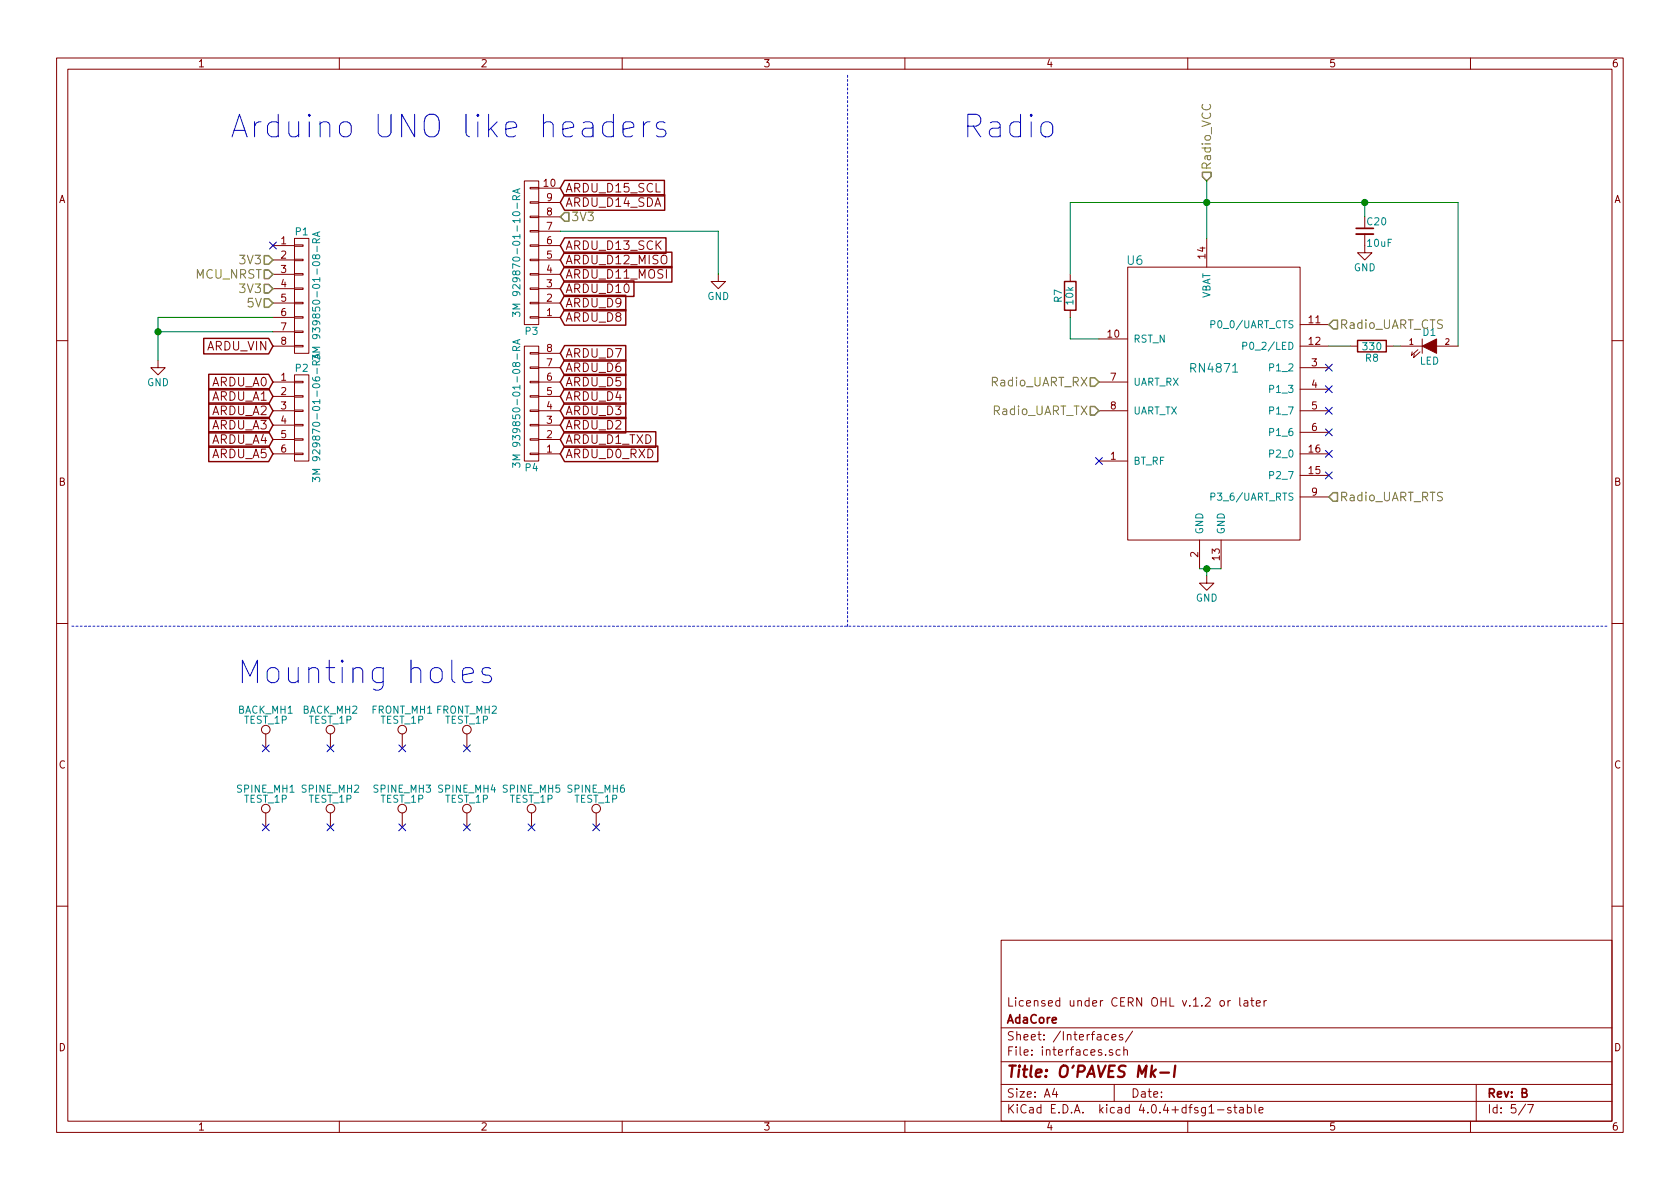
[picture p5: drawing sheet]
EESchema Schematic File Version 2
LIBS:power
LIBS:device
LIBS:transistors
LIBS:conn
LIBS:linear
LIBS:regul
LIBS:74xx
LIBS:cmos4000
LIBS:adc-dac
LIBS:memory
LIBS:xilinx
LIBS:microcontrollers
LIBS:dsp
LIBS:microchip
LIBS:analog_switches
LIBS:motorola
LIBS:texas
LIBS:intel
LIBS:audio
LIBS:interface
LIBS:digital-audio
LIBS:philips
LIBS:display
LIBS:cypress
LIBS:siliconi
LIBS:opto
LIBS:atmel
LIBS:contrib
LIBS:valves
LIBS:OPAVES_components
LIBS:stm32
LIBS:battery_management
LIBS:logo
LIBS:motor_drivers
LIBS:nordicsemi
LIBS:nxp_armmcu
LIBS:powerint
LIBS:Power_Management
LIBS:references
LIBS:silabs
LIBS:stm8
LIBS:switches
LIBS:transf
LIBS:video
LIBS:Worldsemi
LIBS:Xicor
LIBS:Zilog
LIBS:MK1-cache
EELAYER 25 0
EELAYER END
$Descr A4 11693 8268
encoding utf-8
Sheet 5 7
Title "O'PAVES Mk-I"
Date ""
Rev "B"
Comp "AdaCore"
Comment1 "Licensed under CERN OHL v.1.2 or later"
Comment2 ""
Comment3 ""
Comment4 ""
$EndDescr
Text Notes 1600 950  0    157  ~ 0
Arduino UNO like headers
$Comp
L CONN_01X10 P3
U 1 1
P 3700 1750
F 0 "P3" H 3700 2300 50  0000 C CNN
F 1 "3M 929870-01-10-RA" V 3800 1750 50  0000 C CNN
F 2 "Socket_Strips:Socket_Strip_Straight_1x10" H 3700 1750 50  0001 C CNN
F 3 "" H 3700 1750 50  0000 C CNN
	1    3700 1750
	-1   0    0    1   
$EndComp
$Comp
L CONN_01X08 P4
U 1 1
P 3700 2800
F 0 "P4" H 3700 3250 50  0000 C CNN
F 1 "3M 939850-01-08-RA" V 3800 2800 50  0000 C CNN
F 2 "Socket_Strips:Socket_Strip_Straight_1x08" H 3700 2800 50  0001 C CNN
F 3 "" H 3700 2800 50  0000 C CNN
	1    3700 2800
	-1   0    0    1   
$EndComp
$Comp
L CONN_01X08 P1
U 1 1
P 2100 2050
F 0 "P1" H 2100 2500 50  0000 C CNN
F 1 "3M 939850-01-08-RA" V 2200 2050 50  0000 C CNN
F 2 "Socket_Strips:Socket_Strip_Straight_1x08" H 2100 2050 50  0001 C CNN
F 3 "" H 2100 2050 50  0000 C CNN
	1    2100 2050
	1    0    0    -1  
$EndComp
$Comp
L CONN_01X06 P2
U 1 1
P 2100 2900
F 0 "P2" H 2100 3250 50  0000 C CNN
F 1 "3M 929870-01-06-RA" V 2200 2900 50  0000 C CNN
F 2 "Socket_Strips:Socket_Strip_Straight_1x06" H 2100 2900 50  0001 C CNN
F 3 "" H 2100 2900 50  0000 C CNN
	1    2100 2900
	1    0    0    -1  
$EndComp
Text GLabel 3900 1300 2    60   Input ~ 0
ARDU_D15_SCL
Text GLabel 3900 1400 2    60   Input ~ 0
ARDU_D14_SDA
Text GLabel 3900 1700 2    60   Input ~ 0
ARDU_D13_SCK
Text GLabel 3900 1800 2    60   Input ~ 0
ARDU_D12_MISO
Text GLabel 3900 1900 2    60   Input ~ 0
ARDU_D11_MOSI
Text GLabel 3900 2000 2    60   Input ~ 0
ARDU_D10
Text GLabel 3900 2100 2    60   Input ~ 0
ARDU_D9
Text GLabel 3900 2200 2    60   Input ~ 0
ARDU_D8
Text GLabel 3900 2450 2    60   Input ~ 0
ARDU_D7
Text GLabel 3900 2550 2    60   Input ~ 0
ARDU_D6
Text GLabel 3900 2650 2    60   Input ~ 0
ARDU_D5
Text GLabel 3900 2750 2    60   Input ~ 0
ARDU_D4
Text GLabel 3900 2850 2    60   Input ~ 0
ARDU_D3
Text GLabel 3900 2950 2    60   Input ~ 0
ARDU_D2
Text GLabel 3900 3050 2    60   Input ~ 0
ARDU_D1_TXD
Text GLabel 3900 3150 2    60   Input ~ 0
ARDU_D0_RXD
Text GLabel 1900 2400 0    60   Input ~ 0
ARDU_VIN
Text GLabel 1900 2650 0    60   Input ~ 0
ARDU_A0
Text GLabel 1900 2750 0    60   Input ~ 0
ARDU_A1
Text GLabel 1900 2850 0    60   Input ~ 0
ARDU_A2
Text GLabel 1900 2950 0    60   Input ~ 0
ARDU_A3
Text GLabel 1900 3050 0    60   Input ~ 0
ARDU_A4
Text GLabel 1900 3150 0    60   Input ~ 0
ARDU_A5
$Comp
L GND #PWR020
U 1 1
P 1100 2500
F 0 "#PWR020" H 1100 2250 50  0001 C CNN
F 1 "GND" H 1100 2350 50  0000 C CNN
F 2 "" H 1100 2500 50  0000 C CNN
F 3 "" H 1100 2500 50  0000 C CNN
	1    1100 2500
	1    0    0    -1  
$EndComp
NoConn ~ 1900 1700
$Comp
L GND #PWR021
U 1 1
P 5000 1900
F 0 "#PWR021" H 5000 1650 50  0001 C CNN
F 1 "GND" H 5000 1750 50  0000 C CNN
F 2 "" H 5000 1900 50  0000 C CNN
F 3 "" H 5000 1900 50  0000 C CNN
	1    5000 1900
	1    0    0    -1  
$EndComp
Text HLabel 1900 2000 0    60   Input ~ 0
3V3
Text HLabel 1900 2100 0    60   Input ~ 0
5V
Text HLabel 1900 1900 0    60   Input ~ 0
MCU_NRST
Text HLabel 1900 1800 0    60   Input ~ 0
3V3
$Comp
L RN4871 U6
U 1 1
P 7850 1850
F 0 "U6" H 7900 1900 60  0000 C CNN
F 1 "RN4871" H 8450 1150 60  0000 C CNN
F 2 "OPAVES_Footprints:RN4871" H 7850 1850 60  0001 C CNN
F 3 "" H 7850 1850 60  0001 C CNN
	1    7850 1850
	1    0    0    -1  
$EndComp
Wire Wire Line
	3900 1600 5000 1600
Wire Wire Line
	5000 1600 5000 1900
Wire Wire Line
	1900 2200 1100 2200
Wire Wire Line
	1100 2200 1100 2500
Wire Wire Line
	1900 2300 1100 2300
Connection ~ 1100 2300
Wire Notes Line
	500  4350 11200 4350
Wire Notes Line
	5900 4350 5900 500 
Text HLabel 8400 1250 1    60   Input ~ 0
Radio_VCC
$Comp
L GND #PWR022
U 1 1
P 8400 4000
F 0 "#PWR022" H 8400 3750 50  0001 C CNN
F 1 "GND" H 8400 3850 50  0000 C CNN
F 2 "" H 8400 4000 50  0000 C CNN
F 3 "" H 8400 4000 50  0000 C CNN
	1    8400 4000
	1    0    0    -1  
$EndComp
NoConn ~ 7650 3200
$Comp
L C_Small C20
U 1 1
P 9500 1600
F 0 "C20" H 9510 1670 50  0000 L CNN
F 1 "10uF" H 9510 1520 50  0000 L CNN
F 2 "Capacitors_SMD:C_0805" H 9500 1600 50  0001 C CNN
F 3 "" H 9500 1600 50  0000 C CNN
	1    9500 1600
	1    0    0    -1  
$EndComp
Wire Wire Line
	7450 1400 10150 1400
Wire Wire Line
	8400 1250 8400 1650
$Comp
L GND #PWR023
U 1 1
P 9500 1700
F 0 "#PWR023" H 9500 1450 50  0001 C CNN
F 1 "GND" H 9500 1550 50  0000 C CNN
F 2 "" H 9500 1700 50  0000 C CNN
F 3 "" H 9500 1700 50  0000 C CNN
	1    9500 1700
	1    0    0    -1  
$EndComp
$Comp
L LED D1
U 1 1
P 9950 2400
F 0 "D1" H 9950 2500 50  0000 C CNN
F 1 "LED" H 9950 2300 50  0000 C CNN
F 2 "LEDs:LED_0805" H 9950 2400 50  0001 C CNN
F 3 "" H 9950 2400 50  0000 C CNN
	1    9950 2400
	1    0    0    -1  
$EndComp
Wire Wire Line
	10150 1400 10150 2400
$Comp
L R R8
U 1 1
P 9550 2400
F 0 "R8" V 9630 2400 50  0000 C CNN
F 1 "330" V 9550 2400 50  0000 C CNN
F 2 "Resistors_SMD:R_0805" V 9480 2400 50  0001 C CNN
F 3 "" H 9550 2400 50  0000 C CNN
	1    9550 2400
	0    1    1    0   
$EndComp
Wire Wire Line
	9700 2400 9750 2400
$Comp
L R R7
U 1 1
P 7450 2050
F 0 "R7" V 7530 2050 50  0000 C CNN
F 1 "10k" V 7450 2050 50  0000 C CNN
F 2 "Resistors_SMD:R_0805" V 7380 2050 50  0001 C CNN
F 3 "" H 7450 2050 50  0000 C CNN
	1    7450 2050
	-1   0    0    1   
$EndComp
Wire Wire Line
	7650 2350 7450 2350
Wire Wire Line
	7450 2350 7450 2200
Wire Wire Line
	8350 3950 8500 3950
Wire Wire Line
	8400 4000 8400 3950
Connection ~ 8400 3950
Wire Wire Line
	9250 2400 9400 2400
Text HLabel 9250 2250 2    60   Input ~ 0
Radio_UART_CTS
Text HLabel 9250 3450 2    60   Input ~ 0
Radio_UART_RTS
Text HLabel 7650 2650 0    60   Input ~ 0
Radio_UART_RX
Text HLabel 7650 2850 0    60   Input ~ 0
Radio_UART_TX
NoConn ~ 9250 2550
NoConn ~ 9250 2700
NoConn ~ 9250 2850
NoConn ~ 9250 3000
NoConn ~ 9250 3150
NoConn ~ 9250 3300
Wire Wire Line
	7450 1900 7450 1400
Connection ~ 8400 1400
Wire Wire Line
	9500 1500 9500 1400
Connection ~ 9500 1400
Text HLabel 3900 1500 2    60   Input ~ 0
3V3
Text Notes 6700 950  0    157  ~ 0
Radio
Text Notes 1650 4750 0    157  ~ 0
Mounting holes
$Comp
L TEST_1P FRONT_MH1
U 1 1
P 2800 5200
F 0 "FRONT_MH1" H 2800 5470 50  0000 C CNN
F 1 "TEST_1P" H 2800 5400 50  0000 C CNN
F 2 "Mounting_Holes:MountingHole_3.2mm_M3_Pad" H 3000 5200 50  0001 C CNN
F 3 "" H 3000 5200 50  0000 C CNN
	1    2800 5200
	1    0    0    -1  
$EndComp
NoConn ~ 2800 5200
$Comp
L TEST_1P FRONT_MH2
U 1 1
P 3250 5200
F 0 "FRONT_MH2" H 3250 5470 50  0000 C CNN
F 1 "TEST_1P" H 3250 5400 50  0000 C CNN
F 2 "Mounting_Holes:MountingHole_3.2mm_M3_Pad" H 3450 5200 50  0001 C CNN
F 3 "" H 3450 5200 50  0000 C CNN
	1    3250 5200
	1    0    0    -1  
$EndComp
NoConn ~ 3250 5200
$Comp
L TEST_1P BACK_MH1
U 1 1
P 1850 5200
F 0 "BACK_MH1" H 1850 5470 50  0000 C CNN
F 1 "TEST_1P" H 1850 5400 50  0000 C CNN
F 2 "Mounting_Holes:MountingHole_3.2mm_M3_Pad" H 2050 5200 50  0001 C CNN
F 3 "" H 2050 5200 50  0000 C CNN
	1    1850 5200
	1    0    0    -1  
$EndComp
NoConn ~ 1850 5200
$Comp
L TEST_1P BACK_MH2
U 1 1
P 2300 5200
F 0 "BACK_MH2" H 2300 5470 50  0000 C CNN
F 1 "TEST_1P" H 2300 5400 50  0000 C CNN
F 2 "Mounting_Holes:MountingHole_3.2mm_M3_Pad" H 2500 5200 50  0001 C CNN
F 3 "" H 2500 5200 50  0000 C CNN
	1    2300 5200
	1    0    0    -1  
$EndComp
NoConn ~ 2300 5200
$Comp
L TEST_1P SPINE_MH1
U 1 1
P 1850 5750
F 0 "SPINE_MH1" H 1850 6020 50  0000 C CNN
F 1 "TEST_1P" H 1850 5950 50  0000 C CNN
F 2 "Mounting_Holes:MountingHole_3.2mm_M3_Pad" H 2050 5750 50  0001 C CNN
F 3 "" H 2050 5750 50  0000 C CNN
	1    1850 5750
	1    0    0    -1  
$EndComp
$Comp
L TEST_1P SPINE_MH2
U 1 1
P 2300 5750
F 0 "SPINE_MH2" H 2300 6020 50  0000 C CNN
F 1 "TEST_1P" H 2300 5950 50  0000 C CNN
F 2 "Mounting_Holes:MountingHole_3.2mm_M3_Pad" H 2500 5750 50  0001 C CNN
F 3 "" H 2500 5750 50  0000 C CNN
	1    2300 5750
	1    0    0    -1  
$EndComp
$Comp
L TEST_1P SPINE_MH3
U 1 1
P 2800 5750
F 0 "SPINE_MH3" H 2800 6020 50  0000 C CNN
F 1 "TEST_1P" H 2800 5950 50  0000 C CNN
F 2 "Mounting_Holes:MountingHole_3.2mm_M3_Pad" H 3000 5750 50  0001 C CNN
F 3 "" H 3000 5750 50  0000 C CNN
	1    2800 5750
	1    0    0    -1  
$EndComp
$Comp
L TEST_1P SPINE_MH4
U 1 1
P 3250 5750
F 0 "SPINE_MH4" H 3250 6020 50  0000 C CNN
F 1 "TEST_1P" H 3250 5950 50  0000 C CNN
F 2 "Mounting_Holes:MountingHole_3.2mm_M3_Pad" H 3450 5750 50  0001 C CNN
F 3 "" H 3450 5750 50  0000 C CNN
	1    3250 5750
	1    0    0    -1  
$EndComp
NoConn ~ 3250 5750
NoConn ~ 2800 5750
NoConn ~ 2300 5750
NoConn ~ 1850 5750
$Comp
L TEST_1P SPINE_MH5
U 1 1
P 3700 5750
F 0 "SPINE_MH5" H 3700 6020 50  0000 C CNN
F 1 "TEST_1P" H 3700 5950 50  0000 C CNN
F 2 "Mounting_Holes:MountingHole_3.2mm_M3_Pad" H 3900 5750 50  0001 C CNN
F 3 "" H 3900 5750 50  0000 C CNN
	1    3700 5750
	1    0    0    -1  
$EndComp
$Comp
L TEST_1P SPINE_MH6
U 1 1
P 4150 5750
F 0 "SPINE_MH6" H 4150 6020 50  0000 C CNN
F 1 "TEST_1P" H 4150 5950 50  0000 C CNN
F 2 "Mounting_Holes:MountingHole_3.2mm_M3_Pad" H 4350 5750 50  0001 C CNN
F 3 "" H 4350 5750 50  0000 C CNN
	1    4150 5750
	1    0    0    -1  
$EndComp
NoConn ~ 3700 5750
NoConn ~ 4150 5750
$EndSCHEMATC
